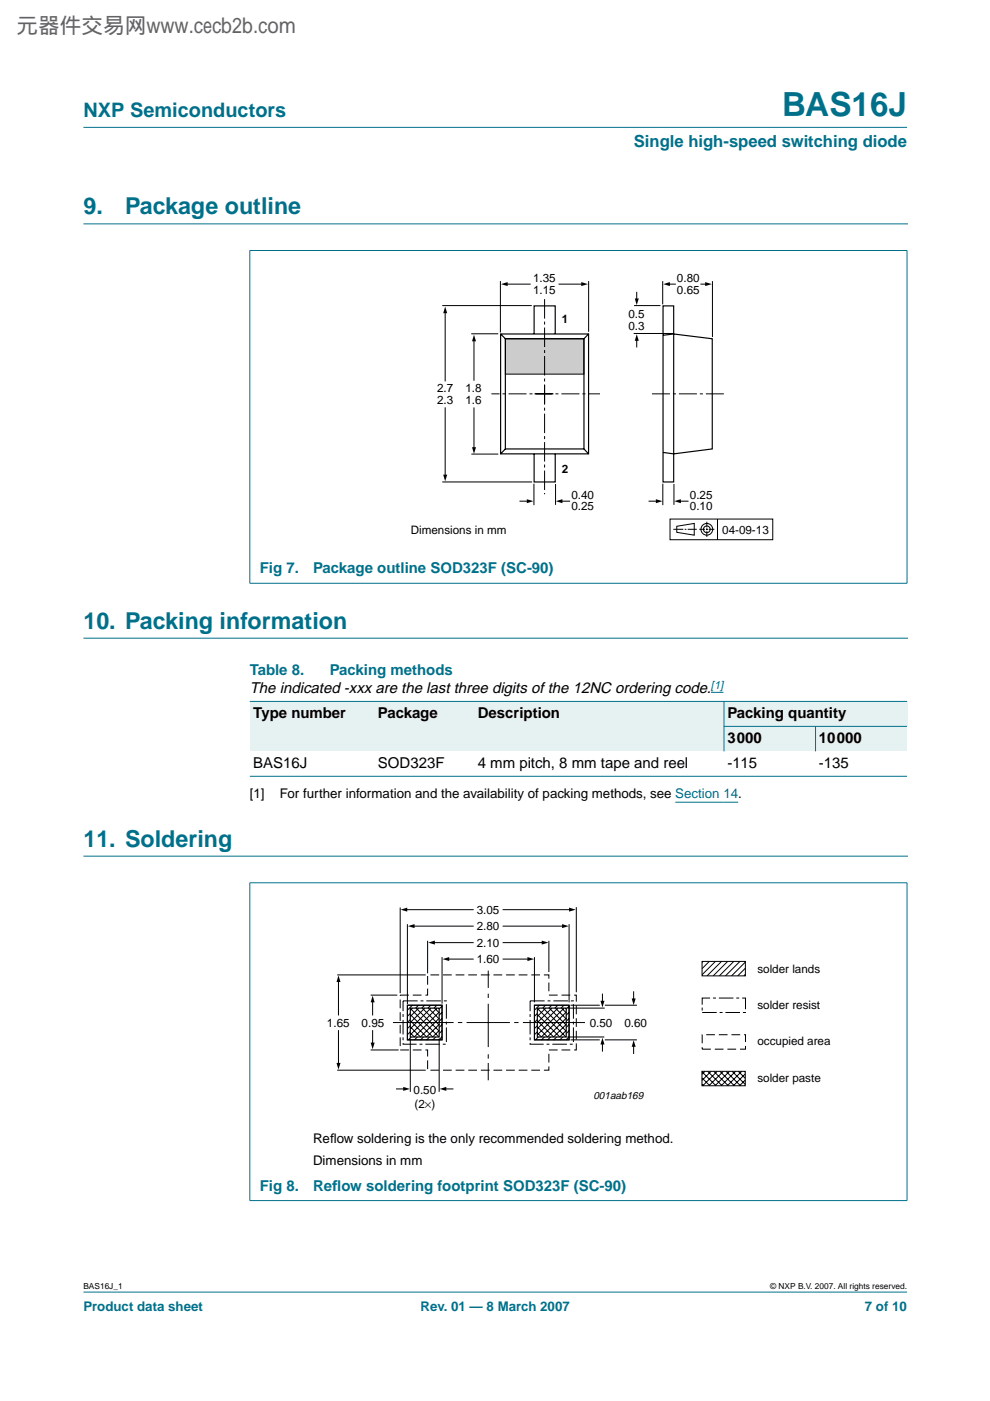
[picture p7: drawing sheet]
<svg xmlns="http://www.w3.org/2000/svg" width="210mm" height="297mm" viewBox="0 0 210 297" stroke-linecap="round" stroke-linejoin="round" font-family="sans-serif">
<g fill="#00708a" stroke="#00708a" stroke-width=".21">
<path d="M17.7 273.9h174.6z"/>
<path d="M17.7 27h174.6z"/>
<path d="M53 53.2v70.4z"/>
<path d="M192.3 53.2v70.4z"/>
<path d="M52.9 53.1h139.5z"/>
<path d="M52.9 123.7h139.5z"/>
</g>
<path d="M17.7 47.5h174.7M17.7 135.3h174.7M17.7 181.5h174.7" fill="none" stroke="#00708a" stroke-width=".21"/>
<path d="M143.2 170.1h13.3" fill="none" stroke="#00f" stroke-width=".21"/>
<path d="M81.1 57.5h83.1v57.3h-83.1z" fill="none" stroke="#fff" stroke-width=".21"/>
<g fill="none" stroke="#000" stroke-width=".21">
<path d="M94.4 66.1v14.8M100.5 72.1v8.6M135 61.9v1.7M135 72v1.7M141.8 60.2h1.5M148.5 60.2h1.3M94.4 86.4v14.5M100.5 86.4v8.7M137.5 106.3h1.8M142.1 110h21.7v4.4h-21.7zM142.8 112.2h2.1M143.5 111.6l3.7-.6v2.5l-3.7-.6z"/>
<path d="M144.1 106.3h1.9M145.2 112.2h.3M145.8 112.2h1.9M148.3 112.2h1.2M149.7 112.2h.3M149.9 110.6v1.2M149.9 112v.4M149.9 112.6v1.2M150.3 112.2h1.2M152.1 110.1v4.3"/>
<circle cx="149.9" cy="112.2" r=".71"/>
<circle cx="149.9" cy="112.2" r="1.24"/>
</g>
<path d="M140.6 60.2l1.4-.4v.9zM149.5 59.8l1.4 .4-1.4 .5zM94.4 65l.4 1.4h-.8zM100.5 71l.4 1.4h-.8zM134.6 63.3h.8l-.4 1.4zM135 70.8l.4 1.5h-.8zM100.1 94.8h.8l-.4 1.4zM94 100.6h.8l-.4 1.4zM139.1 105.8l1.4 .5-1.4 .4zM142.9 106.3l1.5-.5v.9z" fill="#000"/>
<path d="M107.2 71.8h16.6v7.5h-16.6z" fill="#ccc" stroke="#000" stroke-width=".21"/>
<path d="M113.3 83.5h13.9M117.3 83.5h-13.1M138.2 83.5h15.6" fill="none" stroke="#000" stroke-width=".21" stroke-dasharray="3.8 .6 .6 .6" stroke-linecap="butt"/>
<g fill="none" stroke="#000" stroke-width=".21">
<path d="M106.1 59.6v10.9M124.8 59.6v10.8M140.5 59.6v4.9M151.1 59.6v11.9M93.8 64.8h18.9M99.9 70.8h5.7M107.4 60.2h5.1M118.4 60.2h5.1M134.4 70.7h8.3M134.4 64.8h5.6M99.9 96.3h5.7M93.8 102.2h19"/>
<path d="M110.1 106.3h1.9M113.2 102.6v4.5M117.8 102.6v4.4M119 106.3h1.9M140.5 102.6v4.5M142.9 102.6v4.4"/>
</g>
<path d="M106.1 70.8h18.7v25.4h-18.7zM106.1 70.8l1.1 1M107.2 71.8h16.6v23.4h-16.6zM113.2 70.8v-5.9h4.5v5.9M124.8 70.8l-1 1M140.6 64.9h2.2v37.3h-2.2zM140.6 71.1l2.2-.3 8.2 1v23.4l-8.2 1-2.2-.3M107.2 95.2l-1.1 1M113.2 96.2v6h4.5v-6M123.8 95.2l1 1" fill="none" stroke="#000" stroke-width=".25"/>
<path d="M106.2 60.2l1.4-.4v.9zM123.2 59.8l1.5 .4-1.5 .5zM111.7 105.8l1.4 .5-1.4 .4zM117.8 106.3l1.5-.5v.9z" fill="#000"/>
<path d="M115.5 85.6v-22.3M115.5 81.7v23.1" fill="none" stroke="#000" stroke-width=".21" stroke-dasharray="4.1 .6 .6 .6" stroke-linecap="butt"/>
<path d="M150.7 146.8h2.7" fill="none" stroke="#00f" stroke-width=".21"/>
<g fill="#e6f2f2">
<path d="M53 148.7h26.4v10.6h-26.4z" fill-rule="evenodd"/>
<path d="M79.4 148.7h21.2v10.6h-21.2z" fill-rule="evenodd"/>
<path d="M100.6 148.7h49.4v10.6h-49.4z" fill-rule="evenodd"/>
<path d="M150 148.7h3.5v10.6h-3.5z" fill-rule="evenodd"/>
<path d="M153.5 148.7h38.8v5.3h-38.8z" fill-rule="evenodd"/>
<path d="M153.5 154h19.4v5.3h-19.4z" fill-rule="evenodd"/>
<path d="M172.9 154h19.4v5.3h-19.4z" fill-rule="evenodd"/>
</g>
<g fill="#00708a" stroke="#00708a" stroke-width=".21">
<path d="M153.5 148.7v10.6z"/>
<path d="M172.9 154v5.3z"/>
<path d="M53 148.7h139.3z"/>
<path d="M153.5 154h38.8z"/>
<path d="M53 164.6h139.3z"/>
<path d="M53 187.2v67.3z"/>
<path d="M192.3 187.2v67.3z"/>
<path d="M52.9 187.2h139.5z"/>
<path d="M52.9 254.5h139.5z"/>
</g>
<g fill="none" stroke="#000" stroke-width=".21">
<path d="M86.1 192.9h14.2M86.4 195.9v17M87.6 196.4h12.7M90.7 199.5v6.9M91.9 199.9h8.4M106.7 199.9h8.4M106.7 196.4h12.8M106.7 192.9h14.2M116.4 199.5v6.6M122.2 192.3v18.1M71.5 206.7h18.8M71.8 207.9v7.3"/>
<path d="M71.8 218.5v7.1M79 212.2v3M79 218.5v2.8M86.4 213.1h7.3v7.4h-7.3zM87.4 213.1l-1 1.1M88.7 213.1l-2.3 2.4M90 213.1l-3.6 3.7M91.3 213.1l-4.9 5M92.6 213.1l-6.2 6.3M93.7 202.9v9.9M93.7 219.8l-.6 .7M93.7 218.5l-1.9 2"/>
<path d="M93.7 217.2l-3.2 3.3M93.7 215.9l-4.5 4.6M93.7 214.6l-5.8 5.9M93.7 213.3l-7.1 7.2M95 203.3h5.3M97.1 216.8h.9M98.9 216.8h9.2M103.5 205.8v3.7M103.5 210.7v.9M103.5 212.8v9.2M106.7 203.3h5.4M109 216.8h.9"/>
<path d="M113.3 202.9v9.6M120.3 219.9h7.8M120.4 213.7h7.8M127.7 210.8v1.7M128.2 213.1h6.8M134.3 210.3v1.7M84.1 230.9h1.7M87 220.2v11.3M93.1 220.2v11.3M94.3 230.9h1.7M103.5 223.5v1M103.5 225.4v3.6"/>
<path d="M127.7 221.2v1.7M128.2 220.5h6.8M134.3 221.7v1.7"/>
</g>
<g fill="#000">
<path d="M84.9 192.9l1.4-.5v.9zM86.5 196.4l1.4-.5v.9zM90.8 199.9l1.4-.5v.9zM114.9 199.4l1.4 .5-1.4 .4zM119.2 195.9l1.4 .5-1.4 .4zM120.7 192.4l1.4 .5-1.4 .4zM71.8 206.8l.4 1.4h-.9zM79 211.1l.4 1.4h-.8zM93.8 203.3l1.4-.4v.9zM111.8 202.9l1.4 .4-1.4 .5zM127.3 212.2h.9l-.5 1.4zM133.9 211.7h.9l-.5 1.4z"/>
<path d="M71.3 225.4h.9l-.4 1.4zM78.6 221.1h.8l-.4 1.4zM85.5 230.4l1.4 .5-1.4 .4zM93.2 230.9l1.4-.5v.9zM127.7 220l.5 1.5h-.9zM134.3 220.5l.5 1.4h-.9z"/>
</g>
<path d="M84.8 211h5.9v-4.3h25.7v4.3h5.8v11.6h-5.8v4.3h-25.7v-4.3h-5.9z" fill="none" stroke="#000" stroke-width=".21" stroke-dasharray="1.9 .8" stroke-linecap="butt"/>
<path d="M86.4 213.1h7.3v7.4h-7.3z" fill="none" stroke="#000" stroke-width=".25"/>
<path d="M85.5 212.2h9.1v9.2h-9.1zM112.4 212.2h9.2v9.2h-9.2z" fill="none" stroke="#000" stroke-width=".21" stroke-dasharray="3.1 .6 .6 .6" stroke-linecap="butt"/>
<path d="M87 213.7h6.1v6.2h-6.1z" fill="#fff" stroke="#000" stroke-width=".25"/>
<g fill="none" stroke="#000" stroke-width=".21">
<path d="M87 213.8l6 6.1 .1-.1M87 215.1l4.7 4.8 1.4-1.4M87 216.4l3.4 3.5 2.7-2.7M87.5 213.7l-.5 .5M88.2 213.7l4.9 4.9M88.8 213.7l-1.8 1.8M89.5 213.7l3.6 3.6M90.1 213.7l-3.1 3.1M90.8 213.7l2.3 2.3M91.4 213.7l-4.4 4.4M92.1 213.7l1 1M92.7 213.7l-5.7 5.7"/>
<path d="M93.1 215.9l-4 4-2.1-2.2M93.1 214.6l-5.3 5.3-.8-.9M113.3 213.1h7.4v7.4h-7.4zM114.4 213.1l-1.1 1.1M115.7 213.1l-2.4 2.4M117 213.1l-3.7 3.7M118.3 213.1l-5 5M119.6 213.1l-6.3 6.3M120.7 219.8l-.7 .7M120.7 218.5l-2 2M120.7 217.2l-3.3 3.3M120.7 215.9l-4.6 4.6"/>
<path d="M120.7 214.6l-5.9 5.9M120.7 213.3l-7.2 7.2"/>
</g>
<path d="M113.3 213.1h7.4v7.4h-7.4z" fill="none" stroke="#000" stroke-width=".25"/>
<path d="M113.9 213.7h6.1v6.2h-6.1z" fill="#fff" stroke="#000" stroke-width=".25"/>
<g fill="none" stroke="#000" stroke-width=".21">
<path d="M84.8 192.4v18.2M120.7 195.9v16.6M78.6 211h5.6M83.3 216.8h12.9M110.9 216.8h13.1M113.9 215.1l4.8 4.8 1.3-1.4M113.9 213.8l6.1 6.1M113.9 216.4l3.5 3.5M113.9 219l.9 .9M114.4 213.7l-.5 .5M115.2 213.7l4.8 4.9M115.7 213.7l-1.8 1.8"/>
<path d="M116.5 213.7l3.5 3.6M117 213.7l-3.1 3.1M117.8 213.7l2.2 2.3M118.3 213.7l-4.4 4.4M119.1 213.7l.9 1M119.6 213.7l-5.7 5.7M120 219.8v.1M120 217.2l-2.6 2.7M120 215.9l-3.9 4-2.2-2.2M120 214.6l-5.2 5.3M121 213.1h6.2M148.9 203.8h9.1v3.1h-9.1z"/>
<path d="M149.1 203.8l-.2 .3M150.4 203.8l-1.5 1.6M151.7 203.8l-2.8 2.9M153 203.8l-3.1 3.1M154.3 203.8l-3.1 3.1M155.6 203.8l-3.1 3.1M156.9 203.8l-3.1 3.1M158 206.6l-.3 .3M158 205.3l-1.6 1.6M158 204l-2.9 2.9M71.5 226.9h18.8M78.6 222.6h5.9"/>
<path d="M121 220.5h6.2M148.8 227.1h9.2v3.1h-9.2zM148.8 227.2l3 3M148.8 228.5l1.7 1.7M148.8 229.8l.4 .4M149.5 227.1l-.7 .7M150 227.1l3.1 3.1M150.8 227.1l-2 2M151.3 227.1l3.1 3.1M152.1 227.1l-3.1 3.1M152.6 227.1l3.1 3.1M153.4 227.1l-3.1 3.1"/>
<path d="M153.9 227.1l3.1 3.1M154.7 227.1l-3.1 3.1M155.2 227.1l2.8 2.8M156 227.1l-3.1 3.1M156.5 227.1l1.5 1.5M157.3 227.1l-3.1 3.1M157.8 227.1l.2 .2M158 229l-1.2 1.2M158 227.7l-2.5 2.5"/>
</g>
<path d="M148.9 211.6h9.2v3.1h-9.2z" fill="none" stroke="#000" stroke-width=".21" stroke-dasharray="3.1 .6 .6 .6" stroke-linecap="butt"/>
<path d="M148.9 219.4h9.2v3h-9.2z" fill="none" stroke="#000" stroke-width=".21" stroke-dasharray="1.9 .8" stroke-linecap="butt"/>
<text font-size="7.1" fill="#00708a" x="165.9" y="24.7">BAS16J</text>
<g font-size="4.9" fill="#00708a">
<text x="17.7" y="45.5">9.</text>
<text x="26.5" y="45.5">Package outline</text>
<text x="17.7" y="133.3">10. Packing information</text>
<text x="17.7" y="179.5">11. Soldering</text>
</g>
<text font-size="4.6" fill="#646464" x="3.5" y="7.1">元器件交易网www.cecb2b.com</text>
<text font-size="4.2" fill="#00708a" x="17.7" y="24.9">NXP Semiconductors</text>
<text font-size="3.5" fill="#00708a" x="134.4" y="31.1">Single high-speed switching diode</text>
<g font-size="3.2" fill="#00708a">
<text x="55.1" y="121.5">Fig 7.</text>
<text x="66.4" y="121.5">Package outline SOD323F (SC-90)</text>
<text x="53" y="143.1">Table 8.</text>
<text x="69.9" y="143.1">Packing methods</text>
<text x="55.1" y="252.4">Fig 8.</text>
<text x="66.4" y="252.4">Ref</text>
<text x="70.4" y="252.4">low soldering footprint SOD323F (SC-90)</text>
</g>
<g font-size="3.2">
<text x="53" y="146.9">The indicated -xxx are the last three digits of the 12NC ordering code.</text>
<text x="53.7" y="152.2">Type number</text>
<text x="80.1" y="152.2">Package</text>
<text x="101.3" y="152.2">Description</text>
<text x="154.2" y="152.2">Packing quantity</text>
<text x="154.2" y="157.5">3000</text>
<text x="173.6" y="157.5">10000</text>
<text x="53.7" y="162.8">BAS16J</text>
<text x="80.1" y="162.8">SOD323F</text>
<text x="101.3" y="162.8">4 mm pitch, 8 mm tape and reel</text>
<text x="154.2" y="162.8">-115</text>
<text x="173.6" y="162.8">-135</text>
</g>
<g font-size="2.8">
<text x="53" y="169.3">[1]</text>
<text x="59.3" y="169.3">For further information and the availability of packing methods, see Section 14.</text>
<text x="66.4" y="242.3">Ref</text>
<text x="70" y="242.3">low soldering is the only recommended soldering method.</text>
<text x="66.4" y="246.9">Dimensions in mm</text>
</g>
<g font-size="2.8" fill="#00708a">
<text x="17.7" y="278">Product data sheet</text>
<text x="89.2" y="278">Rev. 01 — 8 March 2007</text>
<text x="183.4" y="278">7 of 10</text>
</g>
<g font-size="2.5">
<text x="113" y="59.9">1.35</text>
<text x="143.5" y="59.9">0.80</text>
<text x="113" y="62.3">1.15</text>
<text x="143.5" y="62.3">0.65</text>
<text x="119.1" y="68.5">1</text>
<text x="133.2" y="67.4">0.5</text>
<text x="133.2" y="69.9">0.3</text>
<text x="92.7" y="83.1">2.7</text>
<text x="98.7" y="83.1">1.8</text>
<text x="92.7" y="85.6">2.3</text>
<text x="98.7" y="85.6">1.6</text>
<text x="119.1" y="100.3">2</text>
<text x="121.2" y="105.7">0.40</text>
<text x="146.3" y="105.7">0.25</text>
<text x="87.1" y="113.1">Dimensions in mm</text>
<text x="121.2" y="108.2">0.25</text>
<text x="146.3" y="108.2">0.10</text>
<text x="153.1" y="113.1">04-09-13</text>
<text x="101.1" y="197.2">2.80</text>
<text x="101.1" y="193.7">3.05</text>
<text x="101.1" y="200.7">2.10</text>
<text x="101.1" y="204.2">1.60</text>
<text x="160.6" y="206.2">solder lands</text>
<text x="160.6" y="213.9">solder resist</text>
<text x="69.3" y="217.8">1.65</text>
<text x="76.7" y="217.8">0.95</text>
<text x="125.1" y="217.8">0.50</text>
<text x="132.4" y="217.8">0.60</text>
<text x="160.6" y="221.7">occupied area</text>
<text x="87.7" y="232">0.50</text>
<text x="160.6" y="229.4">solder paste</text>
<text x="87.9" y="234.8">(2×)</text>
</g>
<text font-size="2.4" fill="#00f" x="150.7" y="146">[1]</text>
<text font-size="2.2" x="125.8" y="233.1">001aab169</text>
<g font-size="1.8">
<text x="17.7" y="273.4">BAS16J_1</text>
<text x="163.3" y="273.4">© NXP B.V. 2007. All rights reserved.</text>
</g>
</svg>
